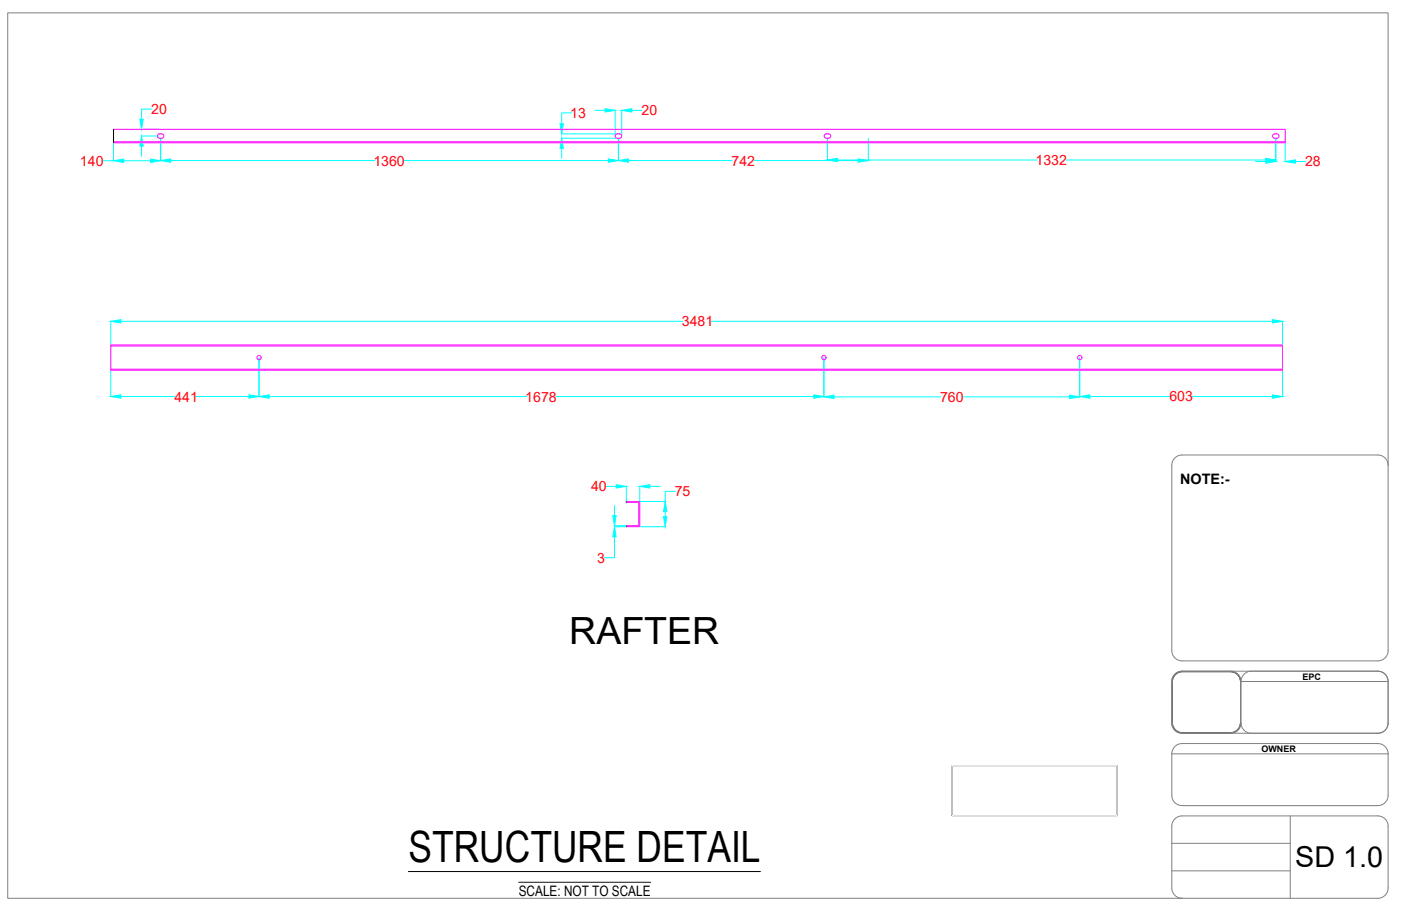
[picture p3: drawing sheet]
<svg xmlns="http://www.w3.org/2000/svg" width="432mm" height="279mm" viewBox="0 0 432 279" stroke-linecap="round" stroke-linejoin="round" font-family="sans-serif">
<!-- layer: 0 -->
<path d="M35 39.9v4.1M193 154.7v.3M193 162.1v.3M362.2 208a3.1 3.1 0 0 1 2.3-.9h14.7a3.3 3.3 0 0 1 3.1 4v11.7a3.1 3.1 0 0 1-1.4 2.6l-1.6 .6h-14.8l-1.2-.3-1-.6-.7-1.1-.3-1.3 .1-12.8 .3-1zM293.4 236.1h50.9v15.4h-50.9zM125.9 268.8h108.5M159.9 272.1h40.6" fill="none" stroke="#000" stroke-width=".31"/>
<g fill="none" stroke="#808080" stroke-width=".31">
<path d="M362.1 141.2a3.2 3.2 0 0 1 2.2-.9h60.4a3.2 3.2 0 0 1 3.1 3.2v57.1a3.2 3.2 0 0 1-3.1 3.2h-60.4a3.2 3.2 0 0 1-3.1-3.2v-57.1a3.2 3.2 0 0 1 .9-2.3zM427.8 143.5v-139.5h-425.4v273h361.9M362 208.3a3.1 3.1 0 0 1 2.5-1.2h14.7a3.1 3.1 0 0 1 3.1 3.2v12.5a3.1 3.1 0 0 1-3.1 3.2h-14.7a3.1 3.1 0 0 1-3.2-3.2v-12.5l.1-.8zM362.1 207.9a3.2 3.2 0 0 1 2.2-.9h60.4a3.2 3.2 0 0 1 3.1 3.2v12.8a3.2 3.2 0 0 1-3.1 3.1h-60.4a3.2 3.2 0 0 1-3.1-3.1v-12.8a3.2 3.2 0 0 1 .9-2.3zM379.3 207a3.2 3.2 0 0 1 3.2 3.2M382.5 210.2v12.8M382.5 210.2h45.3M385.7 207a3.2 3.2 0 0 0-3.2 3.2M361.2 232.5v12.8a3.2 3.2 0 0 0 3.1 3.1h60.4a3.2 3.2 0 0 0 3.1-3.1v-12.8M361.2 232.5h66.6M361.2 232.5a3.2 3.2 0 0 1 3.1-3.2h60.4a3.2 3.2 0 0 1 3.1 3.2M382.5 223a3.2 3.2 0 0 1-3.2 3.1"/>
<path d="M382.5 223a3.2 3.2 0 0 0 3.2 3.1M362.1 252.5a3.2 3.2 0 0 1 2.2-.9h60.4a3.2 3.2 0 0 1 3.1 3.2v19a3.2 3.2 0 0 1-3.1 3.2h-60.4a3.2 3.2 0 0 1-3.1-3.2v-19a3.2 3.2 0 0 1 .9-2.3zM397.7 251.6v25.4M361.2 268.6h36.5M361.2 260.1h36.5"/>
</g>
<!-- layer: Dimension -->
<g fill="none" stroke="#0ff" stroke-width=".31">
<path d="M43.6 39.9h5.5M46.7 33.7h-3.1v3.1M176.2 34.8h-3.1v3.4M183.4 34h3.1M189.6 34v7.9M191.6 34v7.9M194.7 34h3.1M31.7 49.6h3.3M35 42.1v7.5M38.1 49.6h8.3M43.6 42h5.5M43.6 45.1v3.1"/>
<path d="M49.5 42.7v6.9M52.6 49.5h63M124.6 49.5h62.9M173.1 41.3h17.4M173.1 42.6h17.4M173.1 45.7v3.2M190.6 42.7v6.9M193.7 49.5h32M232.5 49.5h32M255 42.7v6.7M258.1 49.3h61.5M267.6 42.7v6.9"/>
<path d="M328.6 49.3h61.5M387 49.8h3.1M393.2 42.7v7.2M396.1 42.7v7.2M399.2 49.8h3.2M34.1 99v7.6M37.3 99.1h173.1M219.1 99.1h173.1M395.3 99v7.6M34.1 110.4v11.9M79.8 110.4v11.9M253.9 110.4v12"/>
<path d="M332.8 110.4v12M395.3 110.4v11.9M37.3 122.3h16.5M60.2 122.3h16.5M83 122.3h79.4M171.4 122.3h79.4M257 122.4h32.9M296.8 122.4h32.9M335.9 122.3h24.7M367.5 122.3h24.7M186.8 150h3.1M189.4 155.9v3.1"/>
<path d="M193 149.9v4.7M197.2 149.9v4.7M197.3 154.7h7.8M200.3 150h3.1M205 157.8v1.5M208.1 151.5h-3.1v3.2M189.3 162.4h3.6M189.3 162.1h3.6M189.4 165.5v6.5h-3.1M197.3 162.4h7.8"/>
</g>
<g fill="#0ff" stroke="#0ff" stroke-width=".31">
<path d="M34.1 99.1l3.2-.5v1z"/>
<path d="M392.2 98.6l3.1 .5-3.1 .5z"/>
<path d="M392.2 121.8l3.1 .5-3.1 .5z"/>
<path d="M332.8 122.3l3.1-.5v1z"/>
<path d="M390.1 49.3l3.1 .5-3.1 .5z"/>
<path d="M396.1 49.8l3.1-.5v1z"/>
<path d="M390.1 48.8l3.1 .5-3.1 .6z"/>
<path d="M255 49.3l3.1-.5v1.1z"/>
<path d="M264.5 49l3.1 .5-3.1 .5z"/>
<path d="M190.6 49.5l3.1-.5v1z"/>
<path d="M187.5 49l3.1 .5-3.1 .5z"/>
<path d="M49.5 49.5l3.1-.5v1z"/>
<path d="M46.4 49l3.1 .6-3.1 .5z"/>
<path d="M35 49.6l3.1-.6v1.1z"/>
<path d="M43.6 42l.5 3.1h-1z"/>
<path d="M43.1 36.8h1l-.5 3.1z"/>
<path d="M173.1 42.6l.5 3.1h-1z"/>
<path d="M172.6 38.2h1l-.5 3.1z"/>
<path d="M186.5 33.5l3.1 .5-3.1 .6z"/>
<path d="M191.6 34l3.1-.5v1.1z"/>
<path d="M329.7 121.9l3.1 .5-3.1 .5z"/>
<path d="M253.9 122.4l3.1-.5v1z"/>
<path d="M250.8 121.8l3.1 .5-3.1 .5z"/>
<path d="M79.8 122.3l3.2-.5v1z"/>
<path d="M34.1 122.3l3.2-.5v1z"/>
<path d="M76.7 121.8l3.1 .5-3.1 .5z"/>
<path d="M197.2 150l3.1-.5v1z"/>
<path d="M189.9 149.5l3.1 .5-3.1 .5z"/>
<path d="M204.5 159.3h1l-.5 3.1z"/>
<path d="M205 154.7l.5 3.1h-1z"/>
<path d="M188.9 159h1l-.5 3.1z"/>
<path d="M189.4 162.4l.5 3.1h-1z"/>
</g>
<!-- layer: RAFTER -->
<g fill="none" stroke="#f0f" stroke-width=".31">
<path d="M35 39.9h361.1v4.1h-361.1M35 43.7h361.1M48.7 41.5l1.1-.2a.67 .67 0 0 1 .7 .7 .67 .67 0 0 1-.7 .6l-1.1-.2-.2-.4zM189.8 41.5l1.1-.2a.67 .67 0 0 1 .7 .7 .67 .67 0 0 1-.7 .6l-1.1-.2-.2-.4zM254.2 41.5l1.2-.2a.67 .67 0 0 1 .6 .7 .67 .67 0 0 1-.6 .6l-1.2-.2-.2-.4zM392.4 41.5l1.1-.2a.67 .67 0 0 1 .7 .7 .67 .67 0 0 1-.7 .6l-1.1-.2-.2-.4zM34.1 106.4h361.2v7.8h-361.2zM34.1 113.9h361.2M34.1 106.7h361.2M193 154.7h4.2v7.7h-4.2M193 155h3.9v7.1h-3.9"/>
<circle cx="79.8" cy="110.3" r=".67"/>
<circle cx="253.9" cy="110.3" r=".67"/>
<circle cx="332.8" cy="110.3" r=".67"/>
</g>
<!-- layer: 0 -->
<path d="M293.4 236.1h50.9v15.4h-50.9z" fill="none" stroke="#fff" stroke-width=".31"/>
<text font-size="13.3" x="125.9" y="266">STRUCTURE DETAIL</text>
<text font-size="11.5" x="175.5" y="198.7">RAFTER</text>
<text font-size="8.9" x="399.2" y="267.4">SD 1.0</text>
<g font-size="4.4">
<text x="363.8" y="149.1">NOTE:-</text>
<text x="159.9" y="276.2">SCALE: NOT TO SCALE</text>
</g>
<g font-size="4.3" fill="#f00">
<text x="46.6" y="35.2">20</text>
<text x="197.7" y="35.6">20</text>
<text x="175.8" y="36.3">13</text>
<text x="24.7" y="51.1">140</text>
<text x="115.1" y="51">1360</text>
<text x="225.5" y="51.1">742</text>
<text x="319.2" y="50.9">1332</text>
<text x="402.2" y="51.3">28</text>
<text x="210.2" y="100.6">3481</text>
<text x="53.7" y="123.8">441</text>
<text x="161.9" y="123.8">1678</text>
<text x="289.7" y="123.9">760</text>
<text x="360.4" y="123.8">603</text>
<text x="182.2" y="151.5">40</text>
<text x="207.9" y="153.1">75</text>
<text x="184" y="173.5">3</text>
</g>
<g font-size="2.8">
<text x="401.5" y="209.7">EPC</text>
<text x="388.8" y="232">OWNER</text>
</g>
</svg>
